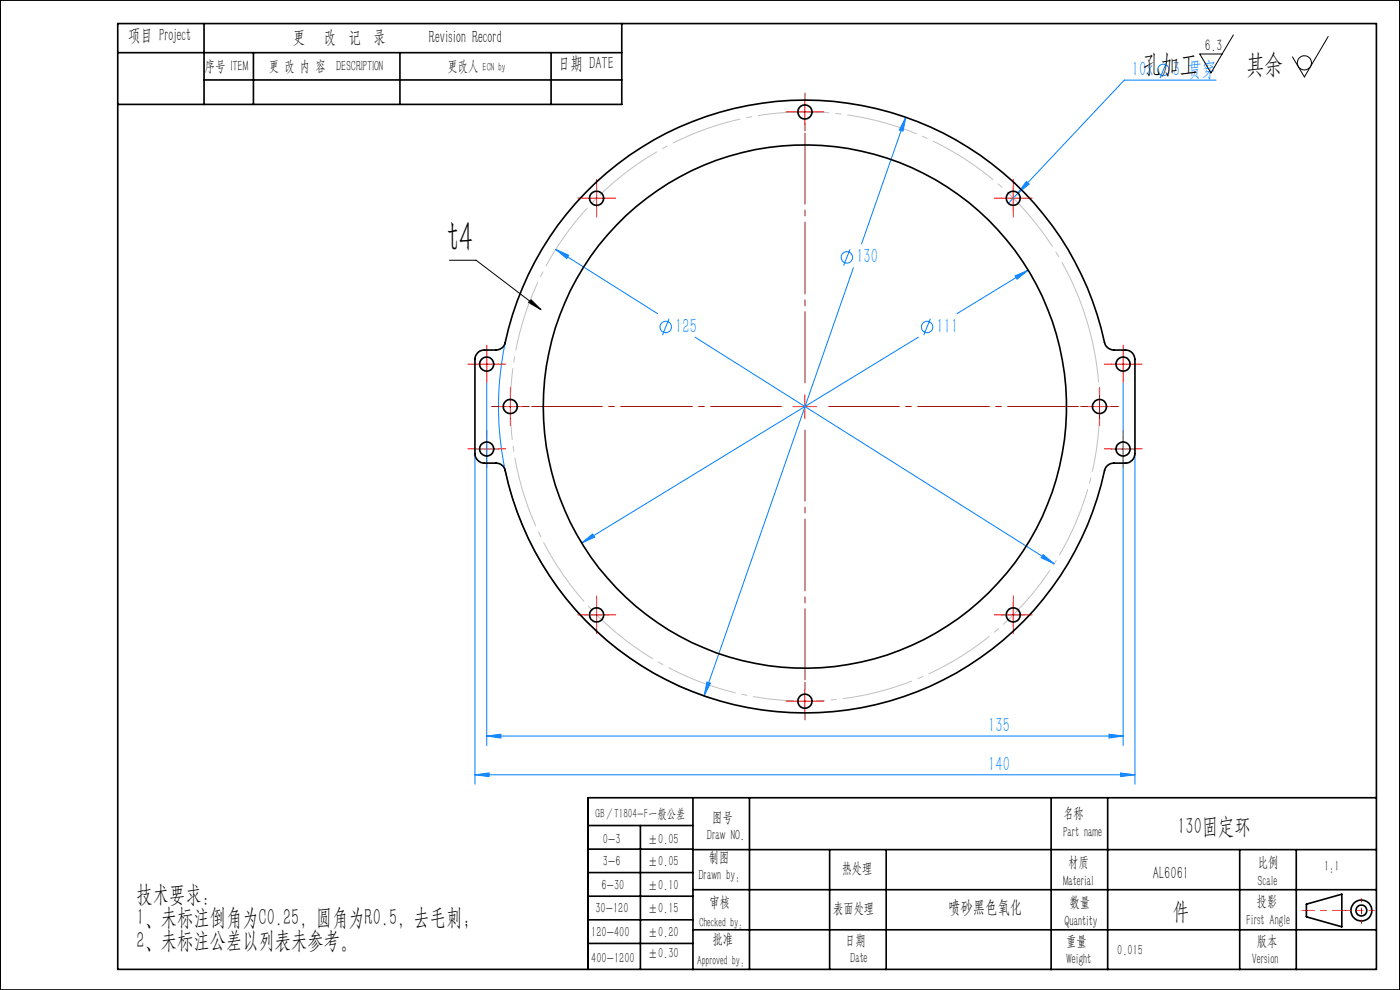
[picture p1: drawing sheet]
<svg xmlns="http://www.w3.org/2000/svg" width="297mm" height="210mm" viewBox="0 0 297 210" stroke-linecap="round" stroke-linejoin="round" font-family="sans-serif">
<g fill="none" stroke="#0080ff" stroke-width=".21">
<path d="M247.5 13.1l-1.4 3.5M258 17h-19.5l-24.6 26.1M192.2 24.9l-.6 2.9-.8-.2zM192.2 24.9l-9.4 26.8M217.7 38.5l.6 .5-2.3 1.9zM117.9 52.9l2.8 1.2-.5 .7zM117.9 52.9l21.6 13.6M180.3 52.9l-1.3 3.4M181 56.8l-31.6 90.8M215.3 58.5l2.8-1.2-2.3 1.9zM218.1 57.3l-15.1 9.2M107.2 72.7a65 65 0 0 0 44 75.5"/>
<path d="M141.9 67.6l-1.4 3.5M147.5 71.5l76.1 48.1M194.8 71.5l-71.4 43.7M197.4 67.6l-1.4 3.5M100.8 96.2v70.2M103.3 81.2v76.9M238.3 81.2v76.9M240.8 96.2v70.2M123.4 115.2l2.3-1.9 .5 .6zM221.3 117.6l2.3 2-2.7-1.3zM103.3 156.1l3-.4v.9zM103.3 156.1h135"/>
<path d="M150 144.7l.7 .2-1.3 2.7zM235.3 155.7l3 .4-3 .5zM100.8 164.4l3-.4v.7zM100.8 164.4h140M237.7 164l3.1 .4-3.1 .3z"/>
<circle cx="246.8" cy="14.8" r="1.2"/>
<circle cx="179.6" cy="54.6" r="1.22"/>
<circle cx="141.2" cy="69.4" r="1.21"/>
<circle cx="196.7" cy="69.4" r="1.2"/>
</g>
<g fill="none" stroke="#000" stroke-width=".21">
<path d="M261.7 7.4l-4.8 8.1-2.4-4h4.8M281.8 7.8l-5.1 8.5-2.5-4.2M95.4 55.2h5.6l13.8 10.5M112.6 63.5l2.2 2.2-2.7-1.5z"/>
<circle cx="276.7" cy="13.3" r="1.51"/>
</g>
<g fill="none" stroke="#000" stroke-width=".35">
<path d="M0 0h297v210h-297zM25 11.2h106.9M25 5h267v200.6h-267zM43.3 5v17.1M43.3 17h88.6M53.8 11.2v10.9M84.8 11.2v10.9M116.9 11.2v10.9M131.9 5v17.1h-106.9M124.7 175.1h22.3M135.9 175.1v30.5M147 169.2v36.5"/>
<path d="M159 169.2v36.4M223 169.2v36.5M235 169.2v36.5M292 169.2h-167.3v36.4M124.7 180.1h22.3M124.7 185.1h22.3M124.7 190.1h22.3M124.7 195.1h22.3M147 180.2h145M147 188.7h145M147 197.2h145M176 180.2v25.4"/>
<path d="M188 180.2v25.5M263 180.2v25.5M275 180.2v25.5M277.1 191.8l7.6-2.1v6.9l-7.6-2.1zM124.7 200.1h22.3"/>
<circle cx="288.8" cy="193.2" r="1.15"/>
<circle cx="288.8" cy="193.1" r="2.21"/>
</g>
<path d="M230.5 68a62.5 62.5 0 0 0-104.7-25.2 62.5 62.5 0 0 0 28.8 103.8 62.5 62.5 0 0 0 76.8-75.5l-.9-3.1" fill="none" stroke="#c0c0c0" stroke-width=".21" stroke-dasharray="15.2 1.3 1.3 1.3" stroke-dashoffset="1.8" stroke-linecap="butt"/>
<path d="M165.8 86.2h-53M170.8 81.2v-53M170.8 91.2v53M175.8 86.2h53" fill="none" stroke="#f00" stroke-width=".21" stroke-dasharray="15.2 1.3 1.3 1.3" stroke-dashoffset=".2"/>
<g fill="none" stroke="#f00" stroke-width=".21" stroke-dasharray="15.2 1.3 1.3 1.3">
<path d="M126.6 39.5v-1.5M168.3 23.7h-1.5M170.8 21.2v-1.5M170.8 26.2v1.5M173.3 23.7h1.5M215 39.5v-1.5M124.1 42h-1.5M126.6 44.5v1.5M129.1 42h1.5M212.5 42h-1.5M215 44.5v1.5M217.5 42h1.5"/>
<path d="M100.8 77.2h-1.5M103.3 74.7v-1.5M103.3 79.7v1.5M105.8 77.2h1.5M235.8 77.2h-1.5M238.3 74.7v-1.5M238.3 79.7v1.5M240.8 77.2h1.5M100.8 95.2h-1.5M103.3 92.7v-1.5M103.3 97.7v1.5M105.8 86.2h-1.5"/>
<path d="M105.8 95.2h1.5M108.3 83.7v-1.5M108.3 88.7v1.5M110.8 86.2h1.5M230.8 86.2h-1.5M233.3 83.7v-1.5M233.3 88.7v1.5M235.8 86.2h1.5M235.8 95.2h-1.5M238.3 92.7v-1.5M238.3 97.7v1.5M240.8 95.2h1.5"/>
<path d="M124.1 130.4h-1.5M126.6 127.9v-1.5M126.6 132.9v1.5M129.1 130.4h1.5M212.5 130.4h-1.5M215 127.9v-1.5M215 132.9v1.5M217.5 130.4h1.5M168.3 148.7h-1.5M170.8 146.2v-1.5M170.8 151.2v1.5M173.3 148.7h1.5"/>
</g>
<g fill="none" stroke="#f00" stroke-width=".21">
<path d="M126.6 39.5v5M168.2 23.7h5M170.7 21.2v5M214.9 39.5v5M124.1 42h4.9M212.4 42h5.1M100.8 77.2h5M103.3 74.7v5.1M235.8 77.2h5M238.3 74.7v5.1M100.8 95.2h5M103.3 92.7v5"/>
<path d="M105.8 86.2h4.9M108.3 83.7v5.1M168.2 86.2h5M170.7 83.7v5.1M230.8 86.2h5M233.3 83.7v5.1M235.8 95.2h5M238.3 92.7v5M124.1 130.4h4.9M126.6 127.9v5M212.4 130.4h5.1M214.9 127.9v5"/>
<path d="M168.2 148.8h5M170.7 146.3v4.9"/>
</g>
<path d="M285.4 193.1h6.2" fill="none" stroke="#f00" stroke-width=".21" stroke-dasharray="15.2 1.3 1.3 1.3" stroke-dashoffset="14"/>
<path d="M288.8 190.6v5.3" fill="none" stroke="#f00" stroke-width=".21" stroke-dasharray="15.2 1.3 1.3 1.3" stroke-dashoffset="14.5"/>
<path d="M276.2 193.1h9.2" fill="none" stroke="#f00" stroke-width=".21" stroke-dasharray="15.2 1.3 1.3 1.3" stroke-dashoffset="12.6"/>
<path d="M112.6 63.5l2.2 2.2-2.7-1.5z" fill="#000"/>
<g fill="#0080ff">
<path d="M221.3 117.6l-.4 .7 2.7 1.3zM117.9 52.9l2.3 1.9 .5-.7z"/>
<path d="M217.7 38.5l-1.7 2.4 2.3-1.9zM123.4 115.2l2.8-1.3-.5-.6zM215.3 58.5l.5 .7 2.3-1.9zM150 144.7l-.6 2.9 1.3-2.7zM192.2 24.9l-1.4 2.7 .8 .2zM103.3 156.1l3-.4v.9zM235.3 155.7l3 .4-3 .5z"/>
<path d="M100.8 164.4l3-.4v.7zM237.7 164l3.1 .4-3.1 .3z"/>
</g>
<g fill="none" stroke="#000" stroke-width=".35">
<path d="M124.2 40.8a65 65 0 0 1 110.2 32.2l.6 .8 .9 .4 2.9 .1a1.99 1.99 0 0 1 2 1.9v20a2.05 2.05 0 0 1-2 2h-2.5a2.05 2.05 0 0 0-2 1.6 65 65 0 0 1-63.7 51.4 65 65 0 0 1-63.5-51.7l-.3-.6-.9-.6-3.1-.1a2.05 2.05 0 0 1-2-2v-20a1.99 1.99 0 0 1 2-1.9h2.4a1.97 1.97 0 0 0 2-1.6 65 65 0 0 1 17-31.9z"/>
<circle cx="170.8" cy="23.8" r="1.51"/>
<circle cx="126.6" cy="42.1" r="1.5"/>
<circle cx="215" cy="42.1" r="1.51"/>
<circle cx="103.2" cy="77.2" r="1.5"/>
<circle cx="238.3" cy="77.2" r="1.51"/>
<circle cx="103.3" cy="95.2" r="1.48"/>
<circle cx="108.3" cy="86.2" r="1.5"/>
<circle cx="170.8" cy="86.2" r="55.5"/>
<circle cx="233.2" cy="86.2" r="1.5"/>
<circle cx="238.2" cy="95.2" r="1.5"/>
<circle cx="126.6" cy="130.4" r="1.5"/>
<circle cx="215" cy="130.4" r="1.51"/>
<circle cx="170.8" cy="148.7" r="1.51"/>
</g>
<text font-size="9.2" x="94.9" y="53.4">t4</text>
<g font-size="5.6">
<text x="242.3" y="15.4">孔加工</text>
<text x="264.3" y="15.4">其余</text>
</g>
<g font-size="4.9">
<text x="249.8" y="177">130固定环</text>
<text x="29" y="191.3">技术要求：</text>
<text x="29" y="196.3">1、未标注倒角为C0.25，圆角为R0.5，去毛刺;</text>
<text x="248.8" y="195">件</text>
<text x="29" y="201.2">2、未标注公差以列表未参考。</text>
</g>
<g font-size="4.4" fill="#0080ff">
<text x="240.1" y="16.1">10x</text>
<text x="248.8" y="16.1">3 贯穿</text>
<text x="181.7" y="55.9">130</text>
<text x="143.2" y="70.6">125</text>
<text x="198.7" y="70.6">111</text>
<text x="209.6" y="155.3">135</text>
<text x="209.7" y="163.5">140</text>
</g>
<g font-size="3.8">
<text x="27.2" y="8.6">项目 Project</text>
<text x="62.1" y="9.1">更</text>
<text x="68.7" y="9.1">改 记 录</text>
<text x="91" y="9.1">Revision Record</text>
<text x="118.4" y="14.7">日期 DATE</text>
<text x="244.6" y="186.6">AL6061</text>
<text x="201.1" y="193.8">喷砂黑色氧化</text>
</g>
<text font-size="3.5" x="255.6" y="10.7">6.3</text>
<text font-size="3.2" x="43.4" y="15">序号 ITEM</text>
<g font-size="3.1">
<text x="57.1" y="15">更 改 内 容 DESCRIPTION</text>
<text x="95" y="15">更改人</text>
<text x="225.5" y="173.5">名称</text>
<text x="127.9" y="179.1">0-3</text>
<text x="137.4" y="179.1">±0.05</text>
<text x="150" y="178.3">Draw NO.</text>
<text x="151" y="174.3">图号</text>
<text x="225.5" y="177.5">Part name</text>
<text x="127.9" y="183.6">3-6</text>
<text x="137.4" y="183.6">±0.05</text>
<text x="150.4" y="182.8">制图</text>
<text x="178.6" y="185.2">热处理</text>
<text x="226.6" y="184">材质</text>
<text x="266.9" y="184">比例</text>
<text x="280.9" y="184.7">1:1</text>
<text x="127.6" y="188.8">6-30</text>
<text x="137.4" y="188.8">±0.10</text>
<text x="148.2" y="186.8">Drawn by:</text>
<text x="225.5" y="188">Material</text>
<text x="266.9" y="188">Scale</text>
<text x="126.3" y="193.6">30-120</text>
<text x="137.4" y="193.6">±0.15</text>
<text x="150.5" y="192.3">审核</text>
<text x="176.7" y="193.6">表面处理</text>
<text x="225.8" y="196.4">Quantity</text>
<text x="226.9" y="192.4">数量</text>
<text x="264.4" y="196.2">First Angle</text>
<text x="266.6" y="192.2">投影</text>
<text x="125.4" y="198.7">120-400</text>
<text x="137.4" y="203.3">±0.30</text>
<text x="137.4" y="198.7">±0.20</text>
<text x="151.2" y="200.3">批准</text>
<text x="179.3" y="200.4">日期</text>
<text x="226.2" y="200.6">重量</text>
<text x="237" y="202.7">0.015</text>
<text x="266.6" y="200.6">版本</text>
<text x="125.4" y="204.3">400-1200</text>
<text x="180.4" y="204.4">Date</text>
<text x="226.2" y="204.6">Weight</text>
<text x="265.5" y="204.6">Version</text>
</g>
<g font-size="2.8">
<text x="126.3" y="173.5">GB／T1804-F一般公差</text>
<text x="148.3" y="196.7">Checked by：</text>
<text x="147.9" y="204.7">Approved by：</text>
</g>
<text font-size="2.5" x="102.4" y="15">ECN by</text>
</svg>
